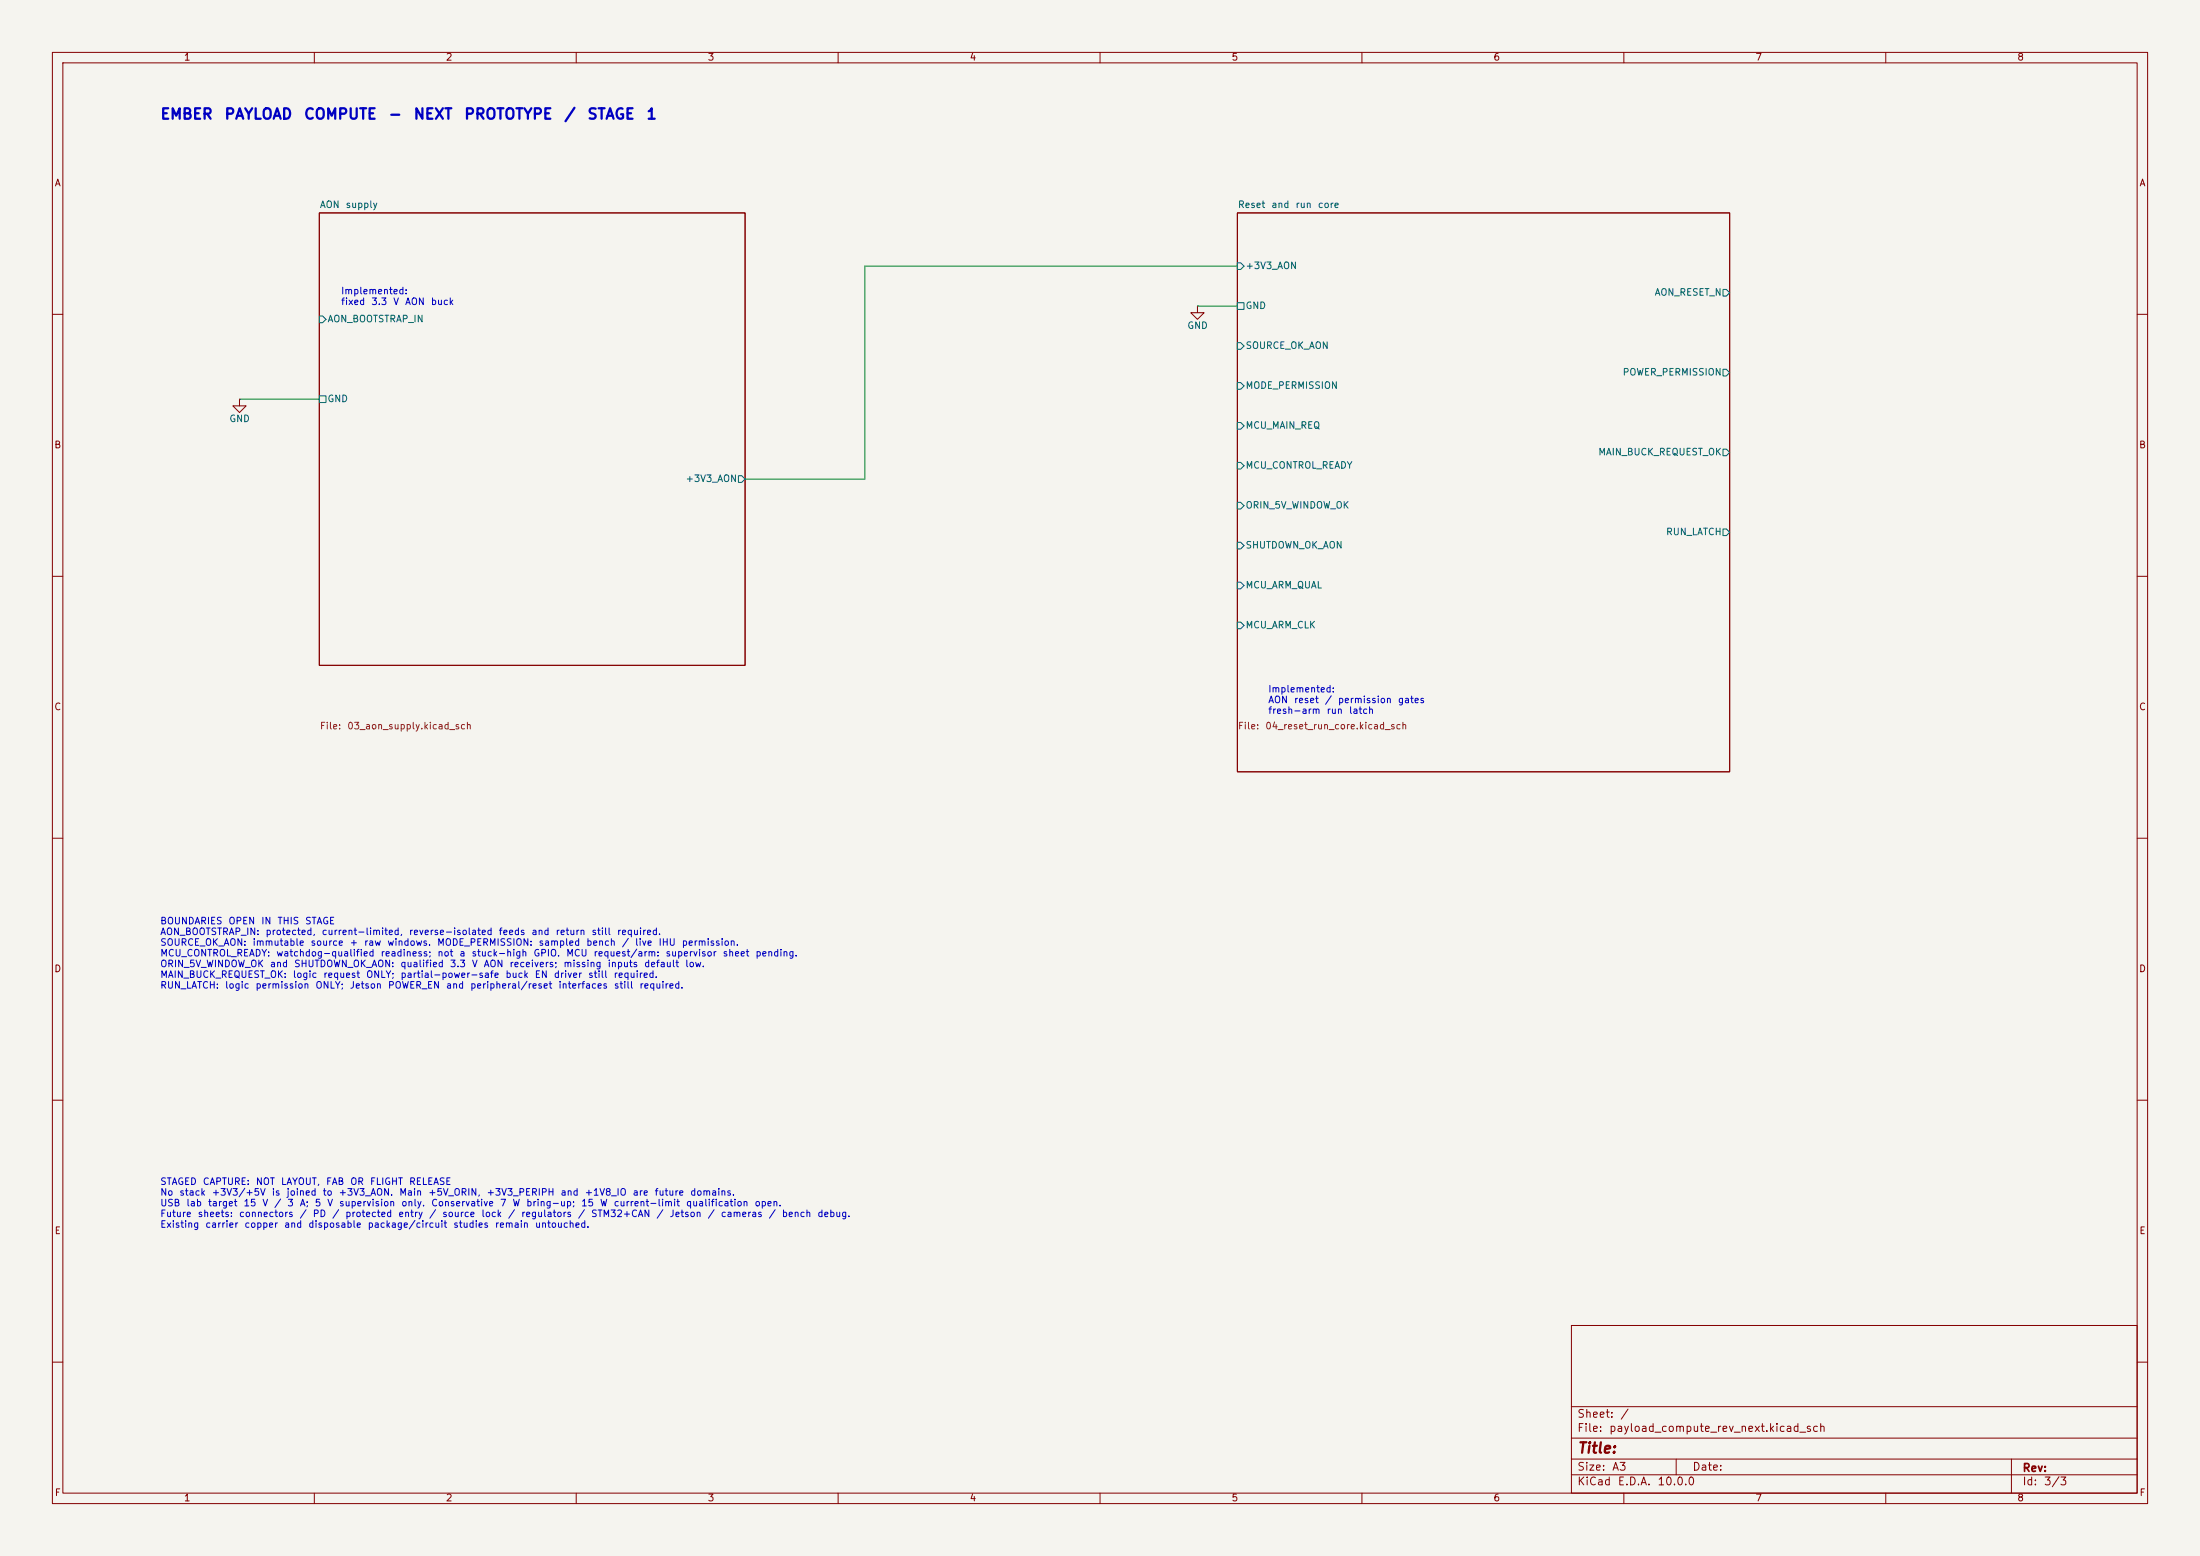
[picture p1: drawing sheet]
<svg xmlns="http://www.w3.org/2000/svg" width="420mm" height="297mm" viewBox="0 0 420 297" stroke-linecap="round" stroke-linejoin="round" font-family="sans-serif">
<path d="M0 0h420v297h-420z" fill="#f5f4ef" stroke="#f5f4ef" stroke-width=".19"/>
<g fill="none" stroke="#840000" stroke-width=".19">
<path d="M10 10h400v277h-400zM12 12h396v273h-396zM60 10v2M110 10v2M160 10v2M210 10v2M260 10v2M310 10v2M360 10v2M61 40.6h81.2v86.4h-81.2zM228.6 58.4v1.3h1.3l-1.3 1.3-1.3-1.3h1.3M228.6 58.4h.1"/>
<path d="M236.2 40.6h94v106.7h-94zM10 60h2M45.7 76.2v1.3h1.3l-1.3 1.2-1.3-1.2h1.3M45.7 76.2h.1M408 60h2M10 110h2M408 110h2M10 160h2M408 160h2M10 210h2M408 210h2M300 253h108v32h-108z"/>
<path d="M10 260h2M300 278.5h108M300 274.5h108M300 268.5h108M320 278.5v3M384 278.5v6.5M408 260h2M60 285v2M110 285v2M160 285v2M210 285v2M260 285v2"/>
<path d="M300 281.5h108M310 285v2M360 285v2"/>
</g>
<g fill="none" stroke="#006464" stroke-width=".19">
<path d="M236.2 50.2h.7l.6 .6-.6 .6h-.7zM236.2 57.8h1.3v1.3h-1.3zM328.9 55.2h.7l.6 .7-.6 .6h-.7zM61 60.3h.6l.6 .7-.6 .6h-.6zM61 75.6h1.2v1.2h-1.2zM236.2 65.4h.7l.6 .6-.6 .7h-.7zM236.2 73h.7l.6 .7-.6 .6h-.7zM328.9 70.5h.7l.6 .6-.6 .7h-.7zM141 90.8h.6l.6 .6-.6 .7h-.6zM236.2 80.6h.7l.6 .7-.6 .6h-.7zM236.2 88.3h.7l.6 .6-.6 .6h-.7zM236.2 95.9h.7l.6 .6-.6 .7h-.7z"/>
<path d="M328.9 85.7h.7l.6 .7-.6 .6h-.7zM236.2 103.5h.7l.6 .6-.6 .7h-.7zM236.2 111.1h.7l.6 .7-.6 .6h-.7zM236.2 118.7h.7l.6 .7-.6 .6h-.7zM328.9 101h.7l.6 .6-.6 .6h-.7z"/>
</g>
<path d="M228.6 58.4h7.6M236.2 50.8h-71.1v40.6h-22.9M45.7 76.2h15.3" fill="none" stroke="#009600" stroke-width=".19"/>
<g font-size="2" fill="#0000c2">
<text x="30.5" y="23.3">EMBER</text>
<text x="42.7" y="23.3">PAYLOAD</text>
<text x="57.9" y="23.3">COMPUTE</text>
<text x="74" y="23.3">-</text>
<text x="78.8" y="23.3">NEXT</text>
<text x="88.5" y="23.3">PROTOTYPE</text>
<text x="107.6" y="23.3">/</text>
<text x="112" y="23.3">STAGE</text>
<text x="123.3" y="23.3">1</text>
</g>
<text font-size="2" fill="#840000" x="301" y="277.9">Title:</text>
<g font-size="1.5" fill="#840000">
<text x="301" y="273.7">File:</text>
<text x="301" y="271">Sheet:</text>
<text x="307.1" y="273.7">payload_compute_rev_next.kicad_sch</text>
<text x="309.2" y="271">/</text>
<text x="301" y="281.1">Size:</text>
<text x="307.6" y="281.1">A3</text>
<text x="323" y="281.1">Date:</text>
<text x="386" y="281.3">Rev:</text>
<text x="301" y="283.9">KiCad</text>
<text x="308.7" y="283.9">E.D.A.</text>
<text x="316.3" y="283.9">10.0.0</text>
<text x="386" y="283.9">Id:</text>
<text x="390.1" y="283.9">3/3</text>
</g>
<g font-size="1.3" fill="#840000">
<text x="35" y="11.9">1</text>
<text x="85" y="11.9">2</text>
<text x="135" y="11.9">3</text>
<text x="185" y="11.9">4</text>
<text x="235" y="11.9">5</text>
<text x="285" y="11.9">6</text>
<text x="335" y="11.9">7</text>
<text x="385" y="11.9">8</text>
<text x="10.3" y="35.9">A</text>
<text x="408.3" y="35.9">A</text>
<text x="10.3" y="85.9">B</text>
<text x="408.2" y="85.9">B</text>
<text x="10.3" y="135.9">C</text>
<text x="408.2" y="135.9">C</text>
<text x="10.3" y="185.9">D</text>
<text x="408.2" y="185.9">D</text>
<text x="10.3" y="235.9">E</text>
<text x="408.3" y="235.9">E</text>
<text x="10.3" y="285.9">F</text>
<text x="35" y="286.9">1</text>
<text x="85" y="286.9">2</text>
<text x="135" y="286.9">3</text>
<text x="185" y="286.9">4</text>
<text x="235" y="286.9">5</text>
<text x="285" y="286.9">6</text>
<text x="335" y="286.9">7</text>
<text x="385" y="286.9">8</text>
<text x="408.3" y="285.9">F</text>
</g>
<g font-size="1.3" fill="#006464">
<text x="61" y="40">AON</text>
<text x="65.9" y="40">supply</text>
<text x="236.2" y="40">Reset</text>
<text x="242.6" y="40">and</text>
<text x="247.2" y="40">run</text>
<text x="251.5" y="40">core</text>
<text x="237.7" y="51.7">+3V3_AON</text>
<text x="237.7" y="59.3">GND</text>
<text x="315.8" y="56.7">AON_RESET_N</text>
<text x="62.4" y="61.8">AON_BOOTSTRAP_IN</text>
<text x="226.6" y="63.1">GND</text>
<text x="237.7" y="66.9">SOURCE_OK_AON</text>
<text x="309.7" y="72">POWER_PERMISSION</text>
<text x="62.4" y="77.1">GND</text>
<text x="237.7" y="74.5">MODE_PERMISSION</text>
<text x="43.7" y="80.9">GND</text>
<text x="237.7" y="82.1">MCU_MAIN_REQ</text>
<text x="237.7" y="89.8">MCU_CONTROL_READY</text>
<text x="305" y="87.2">MAIN_BUCK_REQUEST_OK</text>
<text x="130.8" y="92.3">+3V3_AON</text>
<text x="237.7" y="97.4">ORIN_5V_WINDOW_OK</text>
<text x="237.7" y="105">SHUTDOWN_OK_AON</text>
<text x="318" y="102.5">RUN_LATCH</text>
<text x="237.7" y="112.6">MCU_ARM_QUAL</text>
<text x="237.7" y="120.2">MCU_ARM_CLK</text>
</g>
<g font-size="1.3" fill="#0000c2">
<text x="65" y="56.5">Implemented:</text>
<text x="65" y="58.5">fixed</text>
<text x="70.8" y="58.5">3.3</text>
<text x="75" y="58.5">V</text>
<text x="77.2" y="58.5">AON</text>
<text x="82.1" y="58.5">buck</text>
<text x="242" y="132.5">Implemented:</text>
<text x="242" y="134.5">AON</text>
<text x="242" y="136.6">fresh-arm</text>
<text x="246.9" y="134.5">reset</text>
<text x="252.8" y="134.5">/</text>
<text x="253.1" y="136.6">run</text>
<text x="255.3" y="134.5">permission</text>
<text x="257.4" y="136.6">latch</text>
<text x="266.8" y="134.5">gates</text>
<text x="30.5" y="176.7">BOUNDARIES</text>
<text x="30.5" y="178.8">AON_BOOTSTRAP_IN:</text>
<text x="43.5" y="176.7">OPEN</text>
<text x="49.8" y="176.7">IN</text>
<text x="50.6" y="178.8">protected,</text>
<text x="52.9" y="176.7">THIS</text>
<text x="58.1" y="176.7">STAGE</text>
<text x="61.3" y="178.8">current-limited,</text>
<text x="78" y="178.8">reverse-isolated</text>
<text x="95.1" y="178.8">feeds</text>
<text x="101.3" y="178.8">and</text>
<text x="106" y="178.8">return</text>
<text x="112.8" y="178.8">still</text>
<text x="117.7" y="178.8">required.</text>
<text x="30.5" y="180.8">SOURCE_OK_AON:</text>
<text x="30.5" y="182.9">MCU_CONTROL_READY:</text>
<text x="30.5" y="184.9">ORIN_5V_WINDOW_OK</text>
<text x="48.1" y="180.8">immutable</text>
<text x="51.4" y="184.9">and</text>
<text x="52.6" y="182.9">watchdog-qualified</text>
<text x="56" y="184.9">SHUTDOWN_OK_AON:</text>
<text x="59.2" y="180.8">source</text>
<text x="66.6" y="180.8">+</text>
<text x="69.4" y="180.8">raw</text>
<text x="72.6" y="182.9">readiness;</text>
<text x="73.8" y="180.8">windows.</text>
<text x="76.3" y="184.9">qualified</text>
<text x="83.3" y="180.8">MODE_PERMISSION:</text>
<text x="83.4" y="182.9">not</text>
<text x="85.8" y="184.9">3.3</text>
<text x="87.6" y="182.9">a</text>
<text x="89.9" y="182.9">stuck-high</text>
<text x="90" y="184.9">V</text>
<text x="92.2" y="184.9">AON</text>
<text x="97.2" y="184.9">receivers;</text>
<text x="101.7" y="182.9">GPIO.</text>
<text x="102.7" y="180.8">sampled</text>
<text x="107.5" y="184.9">missing</text>
<text x="108" y="182.9">MCU</text>
<text x="111.8" y="180.8">bench</text>
<text x="113.2" y="182.9">request/arm:</text>
<text x="115.9" y="184.9">inputs</text>
<text x="118.6" y="180.8">/</text>
<text x="121.1" y="180.8">live</text>
<text x="122.9" y="184.9">default</text>
<text x="125.6" y="180.8">IHU</text>
<text x="127" y="182.9">supervisor</text>
<text x="130" y="180.8">permission.</text>
<text x="130.7" y="184.9">low.</text>
<text x="137.9" y="182.9">sheet</text>
<text x="144.1" y="182.9">pending.</text>
<text x="30.5" y="187">MAIN_BUCK_REQUEST_OK:</text>
<text x="30.5" y="189">RUN_LATCH:</text>
<text x="42.8" y="189">logic</text>
<text x="48.7" y="189">permission</text>
<text x="55.8" y="187">logic</text>
<text x="60.1" y="189">ONLY;</text>
<text x="61.6" y="187">request</text>
<text x="66.7" y="189">Jetson</text>
<text x="69.8" y="187">ONLY;</text>
<text x="74" y="189">POWER_EN</text>
<text x="76.3" y="187">partial-power-safe</text>
<text x="85" y="189">and</text>
<text x="89.7" y="189">peripheral/reset</text>
<text x="96.4" y="187">buck</text>
<text x="102" y="187">EN</text>
<text x="105.6" y="187">driver</text>
<text x="106.5" y="189">interfaces</text>
<text x="112.2" y="187">still</text>
<text x="117" y="187">required.</text>
<text x="117.1" y="189">still</text>
<text x="122" y="189">required.</text>
<text x="30.5" y="226.5">STAGED</text>
<text x="38.6" y="226.5">CAPTURE:</text>
<text x="48.7" y="226.5">NOT</text>
<text x="53.5" y="226.5">LAYOUT,</text>
<text x="62.1" y="226.5">FAB</text>
<text x="66.8" y="226.5">OR</text>
<text x="70.5" y="226.5">FLIGHT</text>
<text x="78" y="226.5">RELEASE</text>
<text x="30.5" y="228.5">No</text>
<text x="30.5" y="230.6">USB</text>
<text x="30.5" y="232.6">Future</text>
<text x="34.1" y="228.5">stack</text>
<text x="35.5" y="230.6">lab</text>
<text x="37.6" y="232.6">sheets:</text>
<text x="39.6" y="230.6">target</text>
<text x="40.3" y="228.5">+3V3/+5V</text>
<text x="45.5" y="232.6">connectors</text>
<text x="46.4" y="230.6">15</text>
<text x="50" y="230.6">V</text>
<text x="51.8" y="228.5">is</text>
<text x="52.2" y="230.6">/</text>
<text x="54.6" y="228.5">joined</text>
<text x="54.7" y="230.6">3</text>
<text x="57.1" y="232.6">/</text>
<text x="57.1" y="230.6">A;</text>
<text x="59.6" y="232.6">PD</text>
<text x="60" y="230.6">5</text>
<text x="61.5" y="228.5">to</text>
<text x="62.4" y="230.6">V</text>
<text x="63.3" y="232.6">/</text>
<text x="64.5" y="228.5">+3V3_AON.</text>
<text x="64.6" y="230.6">supervision</text>
<text x="65.8" y="232.6">protected</text>
<text x="75.9" y="232.6">entry</text>
<text x="76.1" y="228.5">Main</text>
<text x="76.5" y="230.6">only.</text>
<text x="81.6" y="228.5">+5V_ORIN,</text>
<text x="81.8" y="232.6">/</text>
<text x="82.2" y="230.6">Conservative</text>
<text x="84.3" y="232.6">source</text>
<text x="91.8" y="232.6">lock</text>
<text x="92.8" y="228.5">+3V3_PERIPH</text>
<text x="95.4" y="230.6">7</text>
<text x="96.9" y="232.6">/</text>
<text x="97.7" y="230.6">W</text>
<text x="99.4" y="232.6">regulators</text>
<text x="100.4" y="230.6">bring-up;</text>
<text x="106.9" y="228.5">and</text>
<text x="110.2" y="232.6">/</text>
<text x="110.8" y="230.6">15</text>
<text x="111.5" y="228.5">+1V8_IO</text>
<text x="112.7" y="232.6">STM32+CAN</text>
<text x="114.4" y="230.6">W</text>
<text x="117" y="230.6">current-limit</text>
<text x="120.7" y="228.5">are</text>
<text x="124.9" y="228.5">future</text>
<text x="125.2" y="232.6">/</text>
<text x="127.7" y="232.6">Jetson</text>
<text x="130.9" y="230.6">qualification</text>
<text x="131.7" y="228.5">domains.</text>
<text x="135" y="232.6">/</text>
<text x="137.5" y="232.6">cameras</text>
<text x="143.9" y="230.6">open.</text>
<text x="146.6" y="232.6">/</text>
<text x="149.1" y="232.6">bench</text>
<text x="155.9" y="232.6">debug.</text>
<text x="30.5" y="234.7">Existing</text>
<text x="39.1" y="234.7">carrier</text>
<text x="46.5" y="234.7">copper</text>
<text x="54.1" y="234.7">and</text>
<text x="58.7" y="234.7">disposable</text>
<text x="70.1" y="234.7">package/circuit</text>
<text x="86.4" y="234.7">studies</text>
<text x="94.4" y="234.7">remain</text>
<text x="102" y="234.7">untouched.</text>
</g>
<g font-size="1.3" fill="#725600">
<text x="61" y="139.5">File:</text>
<text x="66.2" y="139.5">03_aon_supply.kicad_sch</text>
<text x="236.2" y="139.5">File:</text>
<text x="241.4" y="139.5">04_reset_run_core.kicad_sch</text>
</g>
</svg>
